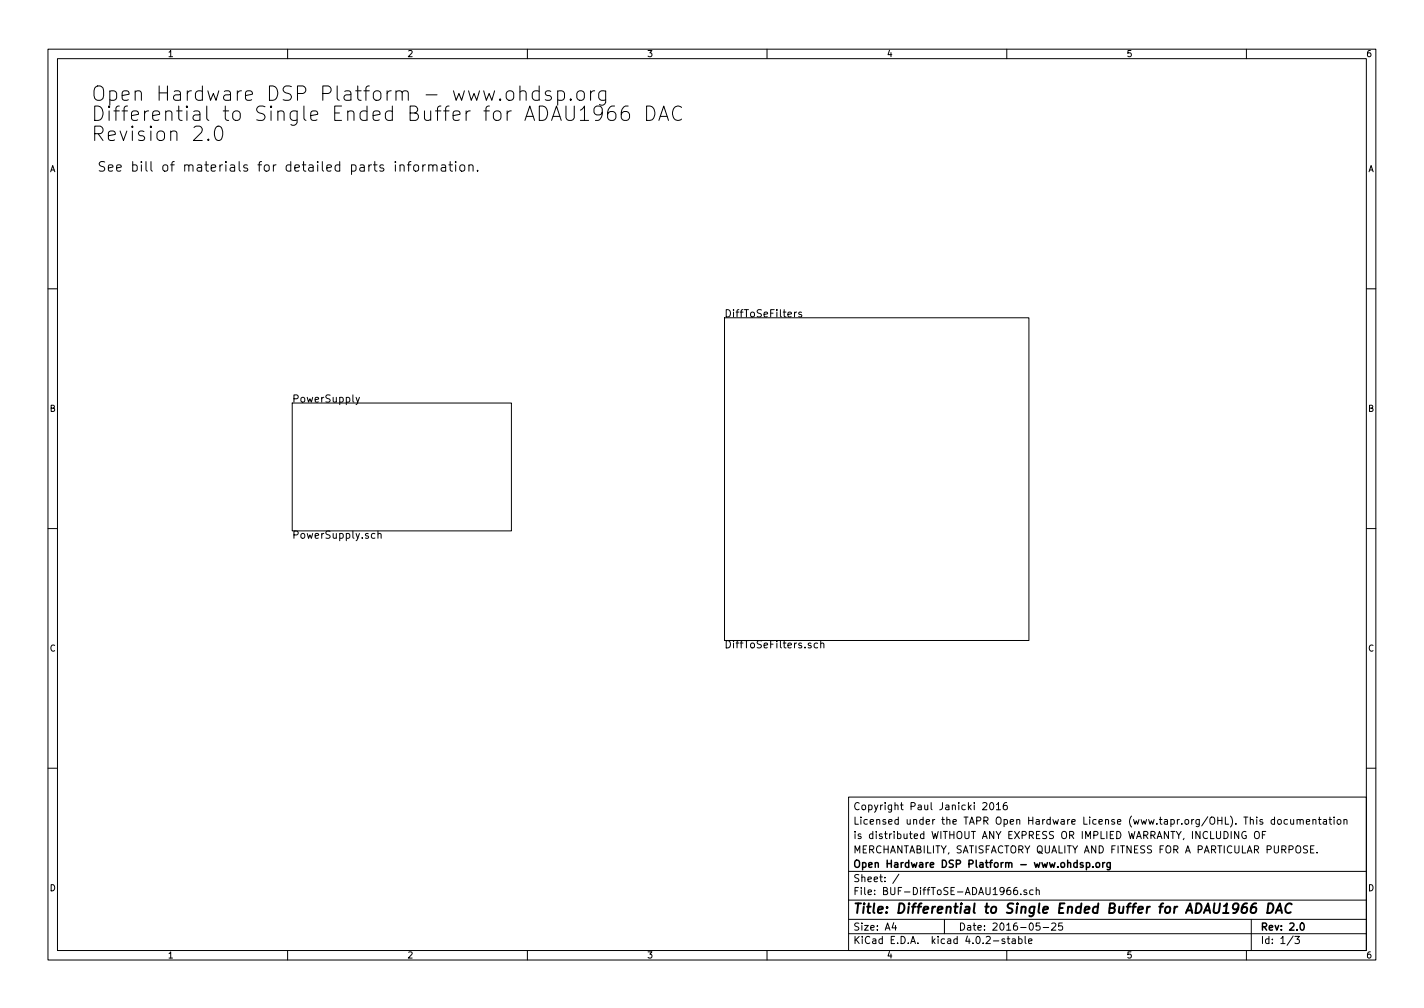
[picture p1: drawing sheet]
<svg xmlns="http://www.w3.org/2000/svg" width="297mm" height="210mm" viewBox="0 0 297 210" stroke-linecap="round" stroke-linejoin="round" font-family="sans-serif">
<g fill="none" stroke="#000" stroke-width=".21">
<path d="M10 10.3h277v189.9h-277zM12 12.2h273v186.1h-273zM60 10.3v1.9M108.5 19.2a.76 .76 0 0 1 1.3 .2v1.5M110 10.3v1.9M112.5 19.1a.96 .96 0 0 0-1.5 .4v.9l.2 .2a.99 .99 0 0 0 1.3 .2M112.5 17.9v3M114.9 19.1l-.7-.2-.3 .2-.2 .3 .2 .4 1 .3 .1 .3-.1 .4-.3 .1-.9-.1M116.3 19.1l.9-.2 .3 .2 .3 .4v.9l-.3 .4-.3 .1-.9-.1M116.3 18.9v3M120.6 19.1a.82 .82 0 0 1 1.3 .4v.9a.82 .82 0 0 1-.8 .6 .82 .82 0 0 1-.8-.6v-.9zM123.2 18.9v2"/>
<path d="M124.1 18.9a.73 .73 0 0 0-.9 .6M126.3 18.9v2.5a.84 .84 0 0 1-1.3 .4M126.3 19.1a.96 .96 0 0 0-1.4 .4v.9l.1 .2a.99 .99 0 0 0 1.3 .2M160 10.3v1.9M210 10.3v1.9M260 10.3v1.9M43.5 29l.1 .2-.1 .1-.2-.1 .2-.2v.3M45.2 26.5a.7 .7 0 0 1 1.1 .4 1.75 1.75 0 0 1-.6 2.4 .73 .73 0 0 1-.8-.6 2.28 2.28 0 0 1 .3-2.2zM82.5 33.7v.2M82.5 34.4v1.3M83.4 34.6l.1-.1a.5 .5 0 0 1 .8 .2v1M83.4 34.4v1.3"/>
<path d="M85 34.4h.7M85.7 33.7l-.4 .1-.1 .2v1.7M86.4 34.6l.3-.2a.49 .49 0 0 1 .6 .4v.5a.54 .54 0 0 1-.5 .4 .54 .54 0 0 1-.5-.4zM88.2 34.4v1.3M88.7 34.4l-.3 .1-.2 .3M89.4 34.6l.1-.1a.5 .5 0 0 1 .8 .2v1M89.4 34.4v1.3M90.3 34.7a.49 .49 0 0 1 .8-.2l.1 1.2M92.1 34.5h.8l.1 1.2M93 34.8l-.7 .1a.39 .39 0 0 0-.3 .4 .39 .39 0 0 0 .3 .4l.7-.1M93.6 34.4h.8M93.9 33.7v1.7l.5 .3"/>
<path d="M95 33.7v.2M95 34.4v1.3M96 34.6l.3-.2a.49 .49 0 0 1 .7 .4v.5a.54 .54 0 0 1-.6 .4 .54 .54 0 0 1-.5-.4zM97.8 34.6l.1-.1a.5 .5 0 0 1 .8 .2v1M97.8 34.4v1.3M99.6 35.5v.2M119 20.6l.2 .2-.2 .1-.1-.1 .1-.2v.3M121.1 23l.5-.5 .3-.4v3M121.1 25.1h1.7M125.6 23.4l-.1 .3a.95 .95 0 0 1-1.4 0l-.2-.3v-.7l.3-.4 .8-.2 .5 .3a1.97 1.97 0 0 1-.7 2.7h-.6M128.2 22.1a1.22 1.22 0 0 0-1.5 1.3v1.2l.2 .2a.95 .95 0 0 0 1.4 0l.2-.2v-.8l-.3-.4-.9-.1-.6 .5M131 22.1a1.22 1.22 0 0 0-1.4 1.3v1.2l.1 .2a.95 .95 0 0 0 1.5 0l.1-.2v-.8l-.3-.4-.8-.1-.6 .5"/>
<path d="M134.9 22.1a1.59 1.59 0 0 1 1.7 1 1.59 1.59 0 0 1-.6 1.9l-1.1 .1zM137.4 25.1l1.1-3 .9 3M137.7 24.3h1.5M142.2 22.4a1.12 1.12 0 0 0-1.3-.2 1.12 1.12 0 0 0-.6 1.2 1.28 1.28 0 0 0 .3 1.4 1.28 1.28 0 0 0 1.4 .2l.2-.2M10 60.2h2M151.1 66.3h63.5v67.3h-63.5zM166.2 65.1l-.5 .3M167.2 65.2l-.4-.1-.2 .2 .1 .2 .5 .2v.3h-.6M285 60.2h2M61 84.1h45.7v26.6h-45.7zM74.3 82.9l.3 1M75 82.9l-.5 1.3-.2 .2"/>
<path d="M10 110.3h2M78.2 111.3h-.4l-.3 .3 .1 .6h.6M78.8 111.4l.1-.1a.36 .36 0 0 1 .6 .2v.8M78.8 110.8v1.5M285 110.3h2M170.6 134.2l-.5-.1-.3 .3 .2 .7h.6M171.2 134.3l.1-.1a.36 .36 0 0 1 .6 .2v.7M171.2 133.6v1.5M10 160.2h2M177 166.3h108v32h-108zM205 167.6l.6-.2 .3 .4-1 1.1h1M206.6 167.6l.2-.2a.8 .8 0 0 1 .5 .8 .8 .8 0 0 1-.5 .7l-.4-.6z"/>
<path d="M207.8 167.8l.5-.4v1.5M207.8 168.9h.9M210 167.4l-.5 .1a1.11 1.11 0 0 0-.1 1.3l.5 .1 .2-.1v-.5l-.2-.3h-.5l-.1 .3M258.4 173.4v1.5l-.9-1.5v1.5M259.9 173.5a.69 .69 0 0 0-.9 .7 .69 .69 0 0 0 1 .6v-.5h-.3M261.7 173.7l.3-.3a.53 .53 0 0 1 .7 .5v.5a.51 .51 0 0 1-.8 .4 1.05 1.05 0 0 1-.2-1.1zM263.3 174.1h.5M264 173.4h-.7v1.5M265.9 171l-.5-.1-.2 .3v.6l.2 .1h.5M265.9 170.4v1.5M266.6 171.1l.2-.2 .4 .2 .1 .5-.1 .3h-.4l-.2-.1zM268.6 171l-.5-.1-.3 .3 .1 .6 .2 .1h.5"/>
<path d="M269.2 170.9l.1 1h.3l.2-.1M269.8 170.9v1M270.6 171.1l.2-.2 .3 .1 .1 .9M270.6 170.9v1M271.2 171.1l.2-.2 .4 .1 .1 .9M272.5 171.4l.7-.1v-.3l-.5-.1-.2 .2 .1 .8h.6M272.7 176.5l-.5-.1-.3 .3 .1 .3 .7 .4v.4l-.2 .1-.6-.1M273.4 177.1h.5M273.9 171.1l.2-.2 .3 .1 .1 .9M273.9 170.9v1M274.1 176.4h-.7v1.5h.7M274.7 177.8v.1"/>
<path d="M275 170.9h.6M275.2 170.4v1.3l.4 .2M276.1 171h.6v.9M276.7 171.3l-.5 .1-.2 .2 .2 .3h.5M277.2 170.9h.6M277.4 170.4v1.3l.4 .2M278.3 170.4v.2M278.3 170.9v1M279 171.1l.2-.2 .4 .2 .1 .5-.1 .3h-.4l-.2-.1zM280.3 171.1l.2-.2 .4 .1 .1 .9M280.3 170.9v1M285 160.2h2"/>
<path d="M60 198.3v1.9M110 198.3v1.9M160 198.3v1.9M177 194.8h108M177 191.8h108M177 187.8h108M177 181.8h108M186.4 192.5l-.3 1h.9M186.8 193v1M187.5 182.3l-1.3 2M197 191.8v3M209.6 195.9l-.4-.1-.2 .2 .1 .3 .5 .1v.3h-.6"/>
<path d="M210 198.3v1.9M210.1 195.8h.5M210.3 195.3v1.3l.3 .2M211.2 195.9h.5l.1 .9M211.8 196.2l-.5 .1-.2 .2 .2 .3 .5-.1M212.1 185.1l-.4 .1a1.11 1.11 0 0 0-.1 1.3l.4 .1 .2-.1 .1-.5-.3-.3h-.4l-.2 .3M212.5 195.9l.4-.1 .3 .3-.1 .6h-.6M212.5 195.3v1.5M212.9 186.5v.1M213.8 195.3v1.3l.2 .2M214.1 185.7l-.3-.1-.2 .2v.2l.5 .2v.3h-.5M214.6 196.3l.7-.1-.1-.3-.4-.1-.2 .2v.7h.6"/>
<path d="M215.5 185.7l-.4-.1-.3 .3 .1 .6 .2 .1 .4-.1M216.2 185.7l.2-.1 .3 .1 .1 .9M216.2 185.1v1.5M216.9 192.5h-.7l-.1 .7h.7l.2 .2-.1 .5-.2 .1-.6-.1M217.6 193.5h1.1M219.4 192.7l.6-.2 .2 .5-.9 1h.9M221.6 192.5h-.7l-.1 .7h.7l.2 .2-.1 .5-.2 .1-.6-.1M260 198.3v1.9M261 191.8v6.5M269.7 195.2l-1.2 2M270.1 195.3h.9l-.5 .6 .5 .1v.7l-.2 .1-.7-.1"/>
</g>
<path d="M226.6 179.9v1.5M230 179.9v1M230.5 179.9l-.5 .3M231.6 179.9l-.1 1.4-.2 .1h-.3M225.9 180l-.3-.1-.3 .2 .1 .3 .5 .1v.3h-.6M226.6 180l.5-.1 .2 .3-.1 .6h-.6M228 180.8v.1M228.7 180.1l.2-.2 .4 .2 .1 .5-.1 .2-.4 .1-.2-.1zM231.6 180l-.4-.1-.3 .3 .1 .6 .2 .1 .4-.1M271.3 192.7l.3-.2a.8 .8 0 0 1 .5 .8 .8 .8 0 0 1-.5 .7l-.4-.5z" fill="none" stroke="#000" stroke-width=".3"/>
<path d="M260.1 188.4a.93 .93 0 0 0-1 .9l-.1 1 .7 .1 .4-.3 .1-.5-.4-.4a.69 .69 0 0 0-.8 .4M262 188.4a.93 .93 0 0 0-1 .9l-.1 1 .7 .1 .4-.3 .1-.5-.4-.4a.69 .69 0 0 0-.8 .4M264.6 188.4a1 1 0 0 1 1.1 .8 1 1 0 0 1-.6 1.1l-.7 .1zM266.1 190.4l.9-2 .4 2M266.3 189.9h1M269.4 188.6a.87 .87 0 0 0-1 0 .87 .87 0 0 0-.3 1 .69 .69 0 0 0 .3 .8 .69 .69 0 0 0 .8-.1" fill="none" stroke="#000" stroke-width=".41"/>
<g font-size="4.2">
<text x="19" y="21.1">Open Hardware DSP Platform - www.ohdsp.org</text>
<text x="19" y="25.3">Differential to Single Ended Buffer for ADAU1966 DAC</text>
<text x="19" y="29.5">Revision 2.0</text>
</g>
<g font-size="2.8">
<text x="20.3" y="35.8">See bill of materials for detailed parts information.</text>
<text x="178" y="190.5">Title: Differential to Single Ended Buffer for ADAU1966 DAC</text>
</g>
<g font-size="2.1">
<text x="151.1" y="66.2">DiffToSeFilters</text>
<text x="61" y="84">PowerSupply</text>
<text x="61" y="112.4">PowerSupply.sch</text>
<text x="151.1" y="135.2">DiffToSeFilters.sch</text>
<text x="178" y="172">Licensed under the TAPR Open Hardware License (www.tapr.org/OHL). This documentation</text>
<text x="178" y="169">Copyright Paul Janicki 2016</text>
<text x="178" y="178">MERCHANTABILITY, SATISFACTORY QUALITY AND FITNESS FOR A PARTICULAR PURPOSE.</text>
<text x="178" y="175">is distributed WITHOUT ANY EXPRESS OR IMPLIED WARRANTY, INCLUDING OF</text>
<text x="178" y="184">Sheet: /</text>
<text x="178" y="181">Open Hardware DSP Platform - www.ohdsp.org</text>
<text x="178" y="186.7">File: BUF-DiffToSE-ADAU1966.sch</text>
<text x="178" y="196.9">KiCad E.D.A. kicad 4.0.2-stable</text>
<text x="178" y="194.1">Size: A4</text>
<text x="200" y="194.1">Date: 2016-05-25</text>
<text x="263" y="194.1">Rev: 2.0</text>
<text x="263" y="196.9">Id: 1/3</text>
</g>
<g font-size="1.8">
<text x="35" y="11.9">1</text>
<text x="85" y="11.9">2</text>
<text x="135" y="11.9">3</text>
<text x="185" y="11.9">4</text>
<text x="235" y="11.9">5</text>
<text x="285" y="11.9">6</text>
<text x="10.4" y="35.9">A</text>
<text x="285.4" y="35.9">A</text>
<text x="10.4" y="85.9">B</text>
<text x="285.4" y="85.9">B</text>
<text x="10.4" y="135.9">C</text>
<text x="285.4" y="135.9">C</text>
<text x="10.4" y="185.9">D</text>
<text x="285.4" y="185.9">D</text>
<text x="35" y="199.9">1</text>
<text x="85" y="199.9">2</text>
<text x="135" y="199.9">3</text>
<text x="185" y="199.9">4</text>
<text x="235" y="199.9">5</text>
<text x="285" y="199.9">6</text>
</g>
</svg>
